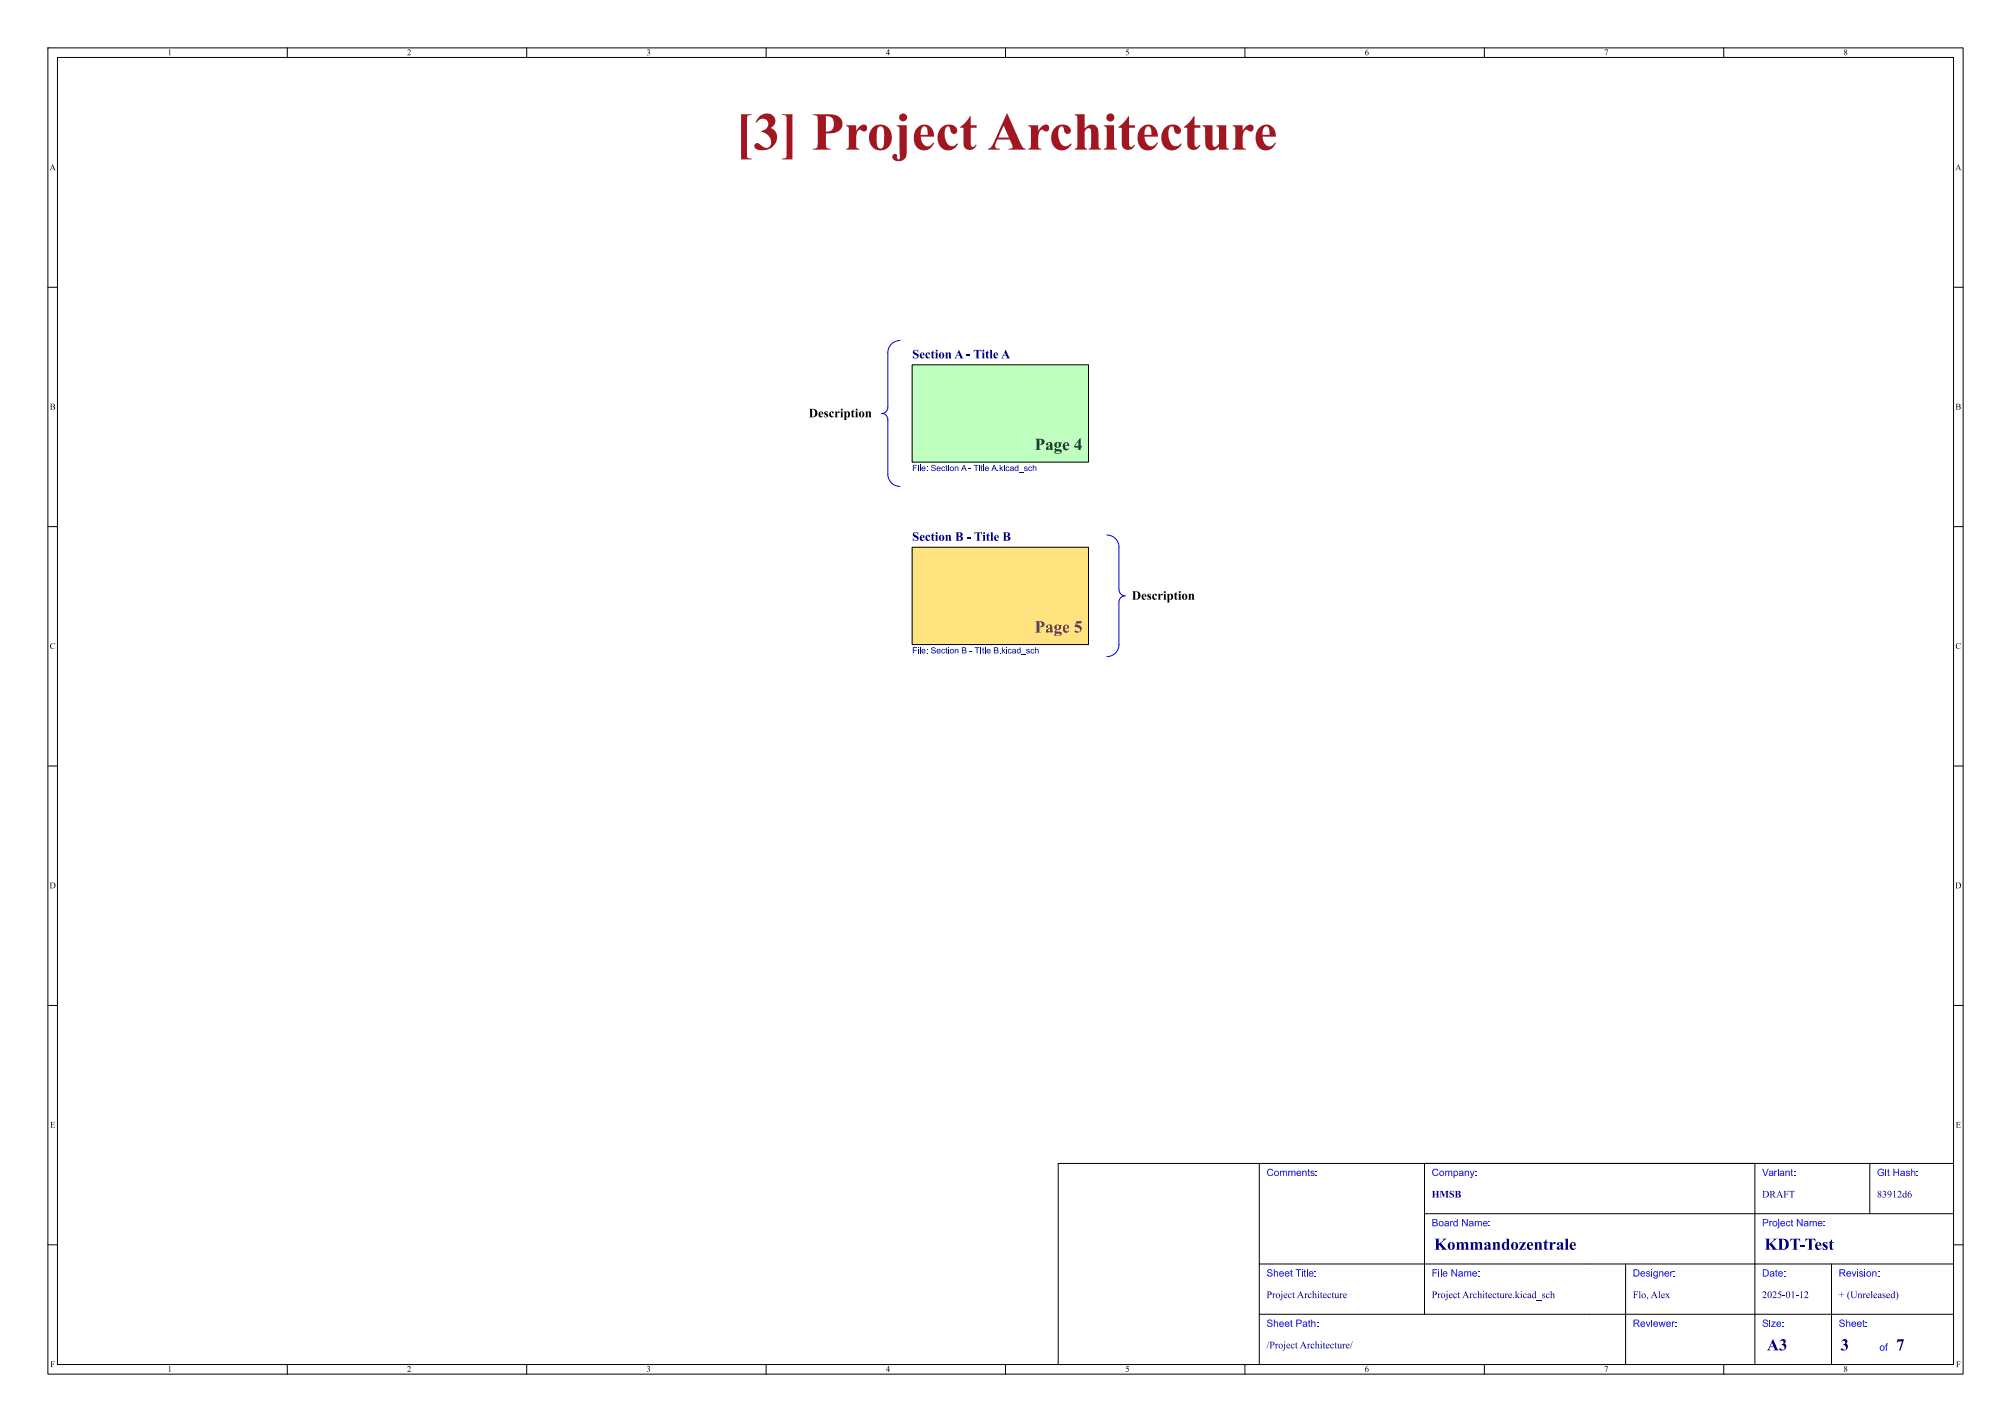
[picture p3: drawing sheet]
<svg xmlns="http://www.w3.org/2000/svg" width="420mm" height="297mm" viewBox="0 0 420 297" stroke-linecap="round" stroke-linejoin="round" font-family="sans-serif">
<g fill="none" stroke="#000" stroke-width=".21">
<path d="M10 10h400v277h-400zM12 12h396v273h-396zM60 10v2M110 10v2M160 10v2M210 10v2M260 10v2M310 10v2M360 10v2M10 60h2M190.5 76.2h36.8v20.3h-36.8zM408 60h2"/>
<path d="M10 110h2M408 110h2M10 160h2M408 160h2M10 210h2M408 210h2M263 243v42M297.5 253.5h110.5M297.5 243v31.5M366.5 243v42M390.5 243v10.5M408 243h-187v42"/>
<path d="M10 260h2M263 274.5h145M263 264h145M339.5 264v21M382.5 264v21M408 260h2M60 285v2M110 285v2M160 285v2M210 285v2M260 285v2M310 285v2"/>
<path d="M360 285v2"/>
</g>
<path d="M190.5 76.2h36.8v20.3h-36.8z" fill="#bfffbf" stroke="#bfffbf" stroke-width=".21"/>
<path d="M190.5 114.3h36.8v20.3h-36.8z" fill="#ffe37f" stroke="#ffe37f" stroke-width=".21"/>
<g fill="#000084">
<path d="M190.6 97.1h.9v.1h-.7v.4h.6v.2h-.6v.6h-.2z"/>
<path d="M191.7 97.1h.2v.2h-.2z"/>
<path d="M192.1 97.1h.1v1.3h-.1z"/>
<path d="M194.6 97.2l.6-.1 .2 .3-.2 .1a.27 .27 0 0 0-.3-.4 .27 .27 0 0 0-.1 .5h.1a.43 .43 0 0 1 .5 .6 .43 .43 0 0 1-.7 .1l-.3-.3 .2-.1a.31 .31 0 0 0 .3 .4 .31 .31 0 0 0 .3-.4l-.6-.3z"/>
<path d="M197.6 97.2l.1-.1v.4h.2l-.2 .1v.5l.2 .3-.3-.1v-.7h-.2z"/>
<path d="M198 97.1h.2v.2h-.2z"/>
<path d="M201.2 97.1h.2l.5 1.3h-.2l-.1-.4h-.6l-.1 .4h-.2l.2-.6h.6l-.2-.6-.2 .6h-.2z"/>
<path d="M203.4 97.1h1v.1h-.5v1.2h-.1v-1.2h-.4z"/>
<path d="M204.5 97.1h.1v.2h-.1z"/>
<path d="M204.9 97.2l.1-.1v.4h.2l-.2 .1v.5l.2 .3-.3-.1v-.7h-.2z"/>
<path d="M205.3 97.1h.2v1.3h-.2z"/>
<path d="M207.5 97.1h.2l.5 1.3h-.2l-.1-.4h-.5l-.2 .4h-.2l.2-.6h.6l-.2-.6-.2 .6h-.2z"/>
<path d="M208.8 97.1h.1v.7l.4-.3h.2l-.3 .3 .3 .6h-.1l-.3-.5-.2 .5h-.1z"/>
<path d="M209.7 97.1h.1v.2h-.1z"/>
<path d="M212 97.5l.3-.1 .2 .2v-.5h.2v1.3l-.2-.1h-.4l-.2-.3 .1-.1a.3 .3 0 0 0 .5 .3 .3 .3 0 0 0 0-.5l-.3-.1-.2 .3h-.1z"/>
<path d="M215.7 97.1h.2v.5l.2-.2 .3 .2v.8h-.1v-.7l-.2-.1-.2 .1v.7h-.2z"/>
</g>
<path d="M190.5 114.3h36.8v20.3h-36.8z" fill="none" stroke="#000" stroke-width=".21"/>
<g fill="#000084">
<path d="M190.6 135.2h.9v.1h-.7v.4h.6v.2h-.6v.6h-.2z"/>
<path d="M191.7 135.2h.2v.2h-.2z"/>
<path d="M192.1 135.2h.1v1.3h-.1z"/>
<path d="M194.6 135.3l.6-.1 .2 .3-.2 .1a.27 .27 0 0 0-.3-.4 .27 .27 0 0 0-.1 .5h.1a.43 .43 0 0 1 .5 .6 .43 .43 0 0 1-.7 .1l-.3-.3 .2-.1a.31 .31 0 0 0 .3 .4 .31 .31 0 0 0 .3-.4l-.6-.3z"/>
<path d="M197.6 135.3l.1-.1v.4h.2l-.2 .1v.5l.2 .3-.3-.1v-.7h-.2z"/>
<path d="M198 135.2h.2v.2h-.2z"/>
<path d="M200.9 135.2l.8 .2 .1 .2-.2 .2 .3 .3-.2 .3-.8 .1v-.2h.7l.1-.2-.2-.2h-.4v.4h-.2v-.6h.6l.1-.2-.1-.1-.4-.1v.4h-.2z"/>
<path d="M203.6 135.2h1v.1h-.5v1.2h-.1v-1.2h-.4z"/>
<path d="M204.8 135.2h.1v1.3h-.1z"/>
<path d="M205.2 135.3l.2-.1v.4h.1l-.1 .1v.5l.2 .3-.4-.1v-.7h-.1z"/>
<path d="M205.7 135.2h.1v1.3h-.1z"/>
<path d="M207.6 135.2l.8 .2 .1 .2-.2 .2 .2 .3-.1 .3-.8 .1v-.2h.6l.2-.2-.2-.2h-.5v.4h-.1v-.6h.6l.1-.2-.1-.1-.5-.1v.4h-.1z"/>
<path d="M209.2 135.2h.2v.7l.4-.3h.2l-.4 .3 .4 .6h-.2l-.3-.5-.1 .5h-.2z"/>
<path d="M210.1 135.2h.2v.2h-.2z"/>
<path d="M212.5 135.6l.2-.1 .3 .2v-.5h.1v1.3l-.1-.1h-.5l-.1-.3 .1-.1a.3 .3 0 0 0 .4 .3 .3 .3 0 0 0 .1-.5l-.3-.1-.2 .3h-.2z"/>
<path d="M216.2 135.2h.1v.5l.3-.2 .3 .2v.8h-.1l-.1-.7-.1-.1-.3 .1v.7h-.1z"/>
</g>
<path d="M188 71.1a2.54 2.54 0 0 0-2.6 2.6v11.4a1.28 1.28 0 0 1-1.3 1.3 1.28 1.28 0 0 1 1.3 1.2v11.5a2.56 2.56 0 0 0 2.6 2.5M231.2 111.7a2.53 2.53 0 0 1 2.5 2.6v8.9a1.28 1.28 0 0 0 1.3 1.2 1.32 1.32 0 0 0-1.3 1.3v8.9a2.54 2.54 0 0 1-2.5 2.5" fill="none" stroke="#0000c2" stroke-width=".21"/>
<g fill="#000">
<circle cx="175.8" cy="85.6" r=".2"/>
<circle cx="178.9" cy="85.6" r=".2"/>
<circle cx="243.3" cy="123.7" r=".2"/>
<circle cx="246.4" cy="123.7" r=".2"/>
</g>
<text font-size="11.1" fill="#a21622" x="153.6" y="34.2">[3] ProjectArchitecture</text>
<text font-size="3.5" fill="#143c28" x="216.1" y="94.4">Page4</text>
<text font-size="3.5" fill="#644632" x="216.1" y="132.5">Page5</text>
<g font-size="3.5" fill="#00007f">
<text x="299.5" y="261.9">Kommandozentrale</text>
<text x="368.5" y="261.9">KDT-Test</text>
<text x="369" y="282.9">A3</text>
<text x="384.4" y="282.9">3</text>
<text x="396" y="282.9">7</text>
</g>
<g font-size="2.7" fill="#000084">
<text x="190.5" y="75.2">SectionA - Title A</text>
<text x="190.5" y="113.3">SectionB - Title B</text>
</g>
<g font-size="2.7">
<text x="168.9" y="88.2">Description</text>
<text x="236.4" y="126.3">Description</text>
</g>
<g font-size="2.1" fill="#00f">
<text x="264.5" y="246.2">Comments:</text>
<text x="299" y="246.2">Company:</text>
<text x="368" y="246.2">Variant:</text>
<text x="392" y="246.2">Git Hash:</text>
<text x="299" y="256.7">Board Name:</text>
<text x="368" y="256.7">Project Name:</text>
<text x="264.5" y="267.2">Sheet Title:</text>
<text x="299" y="267.2">File Name:</text>
<text x="341" y="267.2">Designer:</text>
<text x="368" y="267.2">Date:</text>
<text x="384" y="267.2">Revision:</text>
<text x="264.5" y="277.7">Sheet Path:</text>
<text x="341" y="277.7">Reviewer:</text>
<text x="368" y="277.7">Size:</text>
<text x="384" y="277.7">Sheet:</text>
<text x="392.5" y="282.7">of</text>
</g>
<g font-size="2.1" fill="#00007f">
<text x="299" y="250.7">HMSB</text>
<text x="368" y="250.7">DRAFT</text>
<text x="392" y="250.7">83912d6</text>
<text x="264.5" y="271.7">ProjectArchitecture</text>
<text x="299" y="271.7">ProjectArchitecture.kicad_sch</text>
<text x="341" y="271.7">Flo, Alex</text>
<text x="368" y="271.7">2025-01-12</text>
<text x="384" y="271.7">+ (Unreleased)</text>
<text x="264.5" y="282.2">/ProjectArchitecture/</text>
</g>
<g font-size="1.8">
<text x="35" y="12">1</text>
<text x="85" y="12">2</text>
<text x="135" y="12">3</text>
<text x="185" y="12">4</text>
<text x="235" y="12">5</text>
<text x="285" y="12">6</text>
<text x="335" y="12">7</text>
<text x="385" y="12">8</text>
<text x="10.3" y="36">A</text>
<text x="408.3" y="36">A</text>
<text x="10.4" y="86">B</text>
<text x="408.4" y="86">B</text>
<text x="10.4" y="136">C</text>
<text x="408.4" y="136">C</text>
<text x="10.3" y="186">D</text>
<text x="408.3" y="186">D</text>
<text x="10.4" y="236">E</text>
<text x="408.4" y="236">E</text>
<text x="10.5" y="286">F</text>
<text x="35" y="287">1</text>
<text x="85" y="287">2</text>
<text x="135" y="287">3</text>
<text x="185" y="287">4</text>
<text x="235" y="287">5</text>
<text x="285" y="287">6</text>
<text x="335" y="287">7</text>
<text x="385" y="287">8</text>
<text x="408.5" y="286">F</text>
</g>
<g font-size="1.8" fill="#000084">
<text x="190.5" y="99.1">File: Section A - Title A.kicad_sch</text>
<text x="190.5" y="137.2">File: Section B - TItle B.kicad_sch</text>
</g>
</svg>
